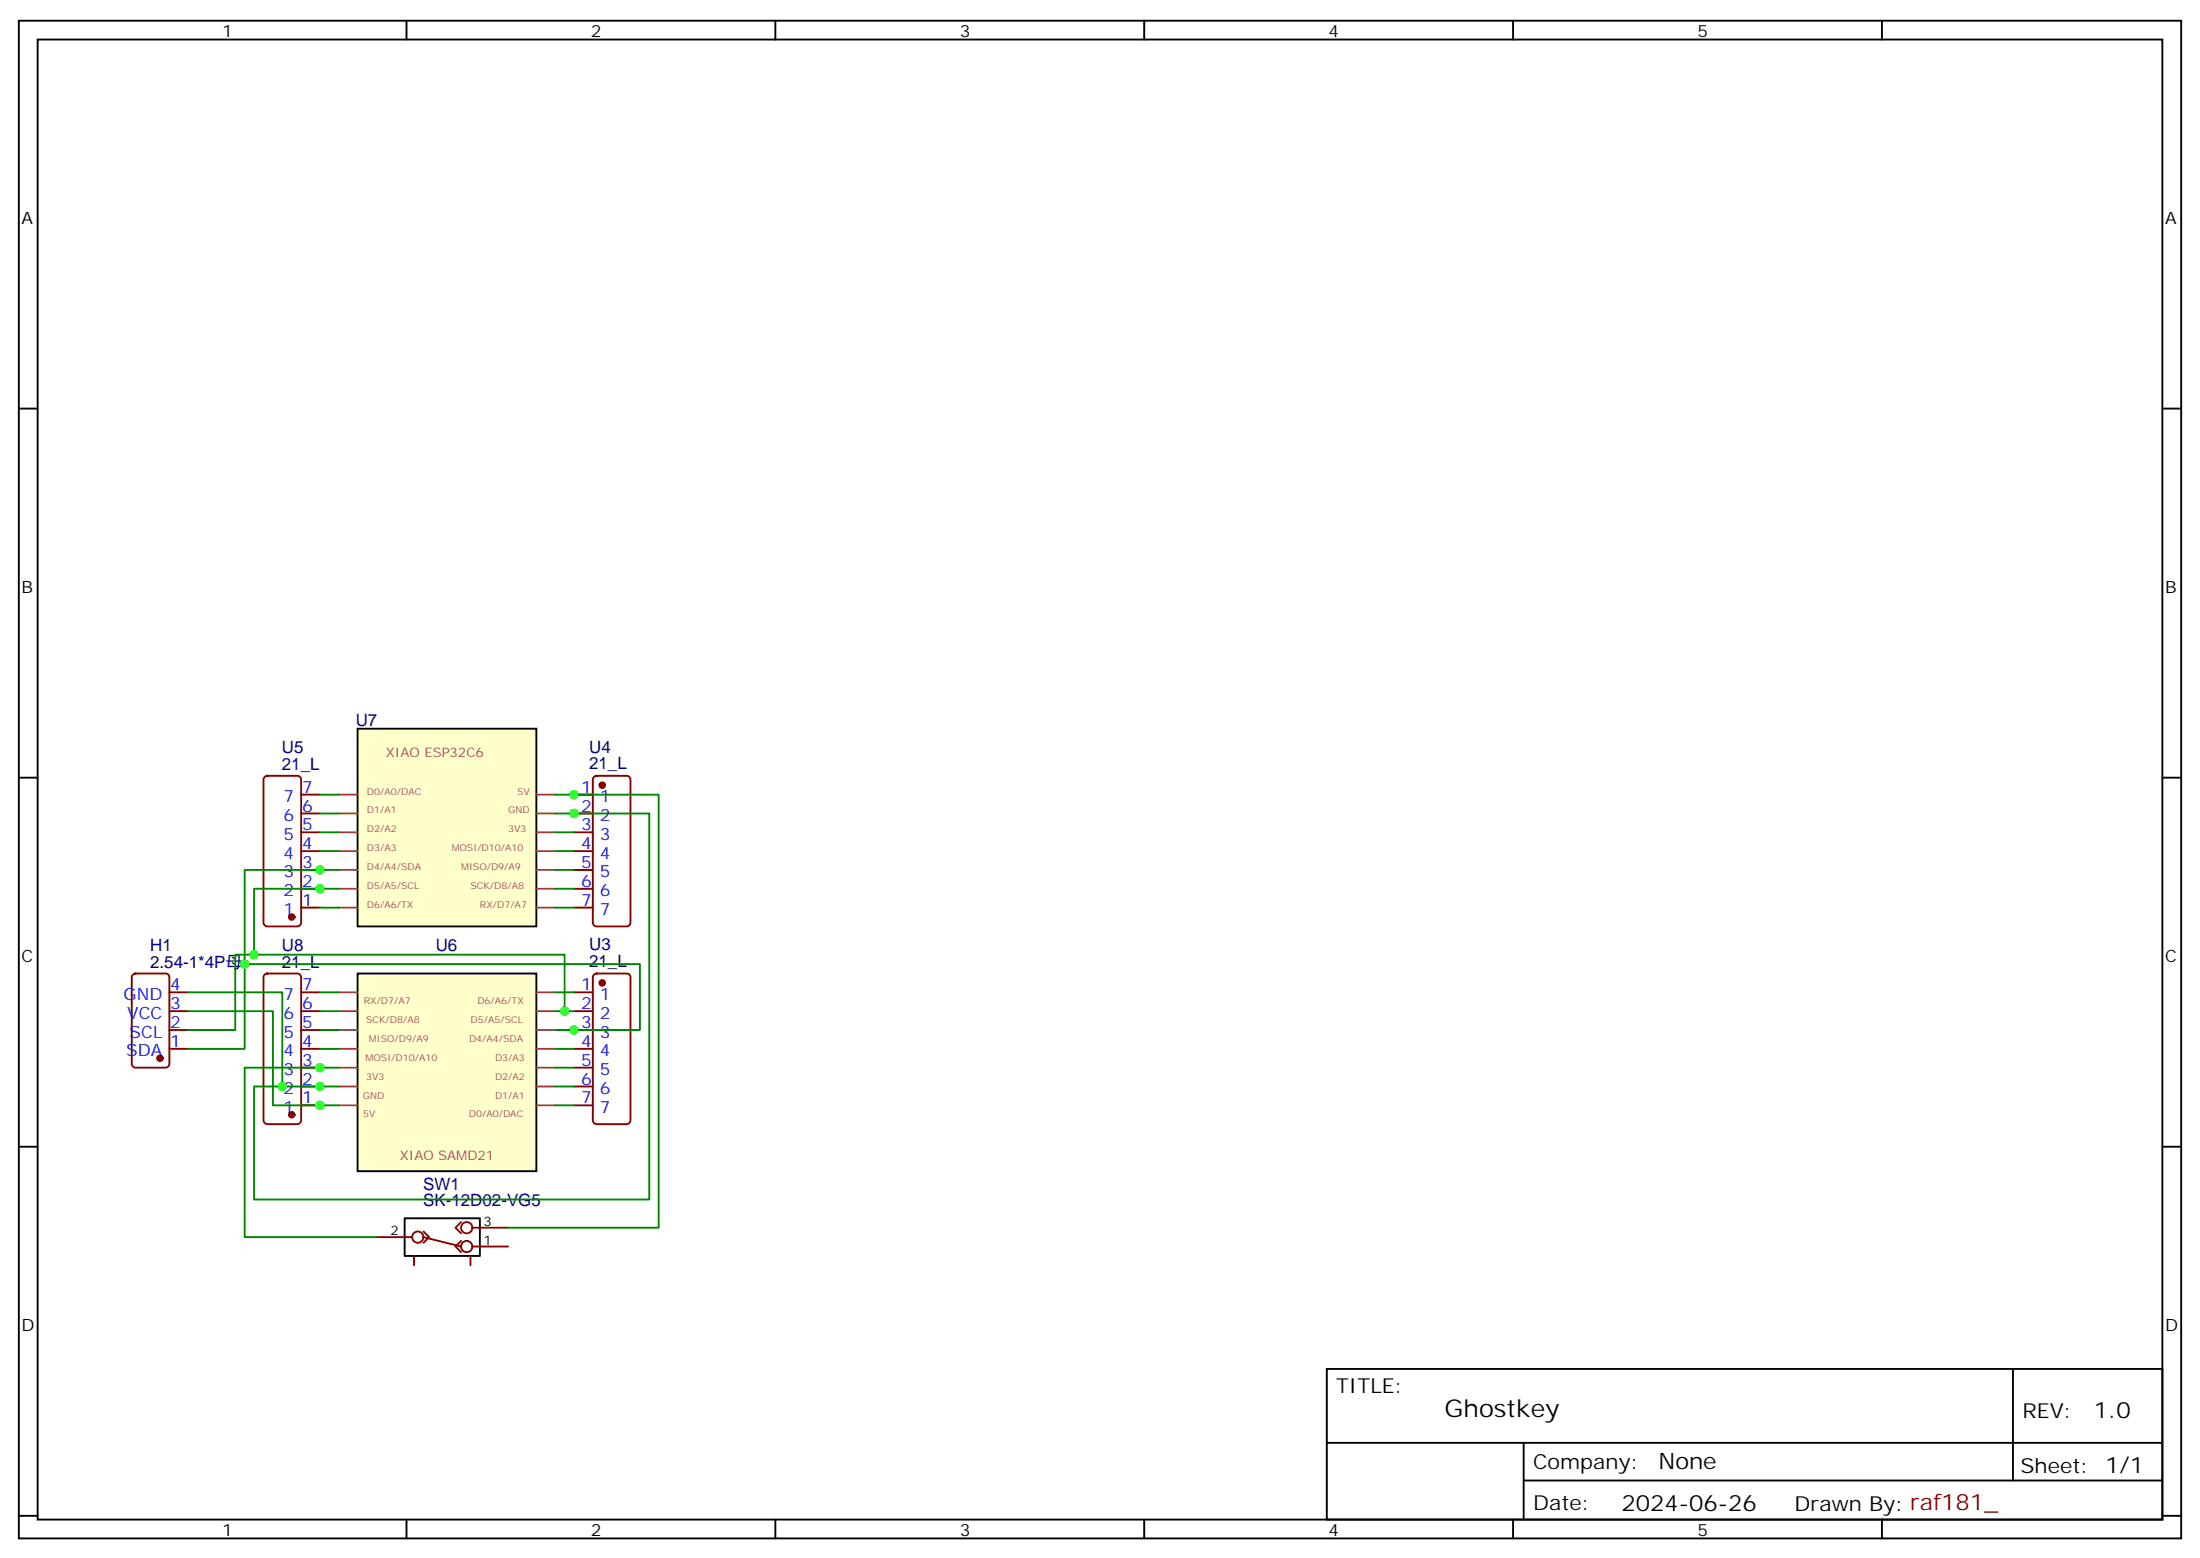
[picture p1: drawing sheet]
<svg xmlns="http://www.w3.org/2000/svg" width="412mm" height="292mm" viewBox="0 0 412 292" stroke-linecap="round" stroke-linejoin="round" font-family="sans-serif">
<g fill="none" stroke="#000" stroke-width=".35">
<path d="M3.5 3.9h405.4v284.3h-405.4zM7.1 7.4h398.2v277.3h-398.2zM76.2 3.9v3.5M145.3 3.9v3.5M214.5 3.9v3.5M283.6 3.9v3.5M352.8 3.9v3.5M3.5 76.6h3.6M405.3 76.6h3.6M3.5 145.7h3.6M405.3 145.7h3.6M3.5 214.8h3.6"/>
<path d="M405.3 214.8h3.6M75.8 228.2h14.2v7.1h-14.2zM248.7 256.5h156.6v28.2h-156.6zM377.3 256.5v20.9M248.7 270.3h156.5M285.6 277.4h119.6M285.6 270.3v14.1M3.5 284h3.6M76.2 284.7v3.5M145.3 284.7v3.5M214.5 284.7v3.5M283.6 284.7v3.5"/>
<path d="M352.8 284.7v3.5M405.3 284h3.6"/>
</g>
<g fill="none" stroke="#870000" stroke-width=".35">
<path d="M24.9 182.6l.5-.2h5.6a.71 .71 0 0 1 .7 .7v16.2a.76 .76 0 0 1-.7 .7h-5.6a.76 .76 0 0 1-.7-.7v-16.2zM31.7 196.5h3.6M31.7 193h3.6M31.7 189.4h3.6M31.7 185.9h3.6M70.6 231.8h6.7M77.6 235.3v1.8M79.4 230.7l1 1.1-1 1M79.4 231.8l7 1.7M86.4 229l-1 1 1 1.1M86.4 232.5l-1 1 1 1.1M88.2 235.3v1.8"/>
<path d="M88.5 230h6.7M88.5 233.5h6.7"/>
<circle cx="78.3" cy="231.8" r="1.06"/>
<circle cx="87.5" cy="233.5" r="1.06"/>
<circle cx="87.5" cy="230" r="1.06"/>
</g>
<circle cx="30" cy="198.3" r=".53" fill="#870000" stroke="#870000" stroke-width=".35"/>
<path d="M67 182.4h33.5v37h-33.5z" fill="#ffc" stroke="#000" stroke-width=".35"/>
<g fill="none" stroke="#a64a4a" stroke-width=".35">
<path d="M63.5 196.5h3.5M63.5 193h3.5M63.5 189.4h3.5M63.5 185.9h3.5M100.6 196.5h3.5M100.6 193h3.5M100.6 189.4h3.5M100.6 185.9h3.5M63.5 207.1h3.5M63.5 203.6h3.5M63.5 200h3.5M100.6 207.1h3.5"/>
<path d="M100.6 203.6h3.5M100.6 200h3.5"/>
</g>
<path d="M67 136.5h33.5v37.1h-33.5z" fill="#ffc" stroke="#000" stroke-width=".35"/>
<g fill="none" stroke="#a64a4a" stroke-width=".35">
<path d="M63.5 148.9h3.5M63.5 152.4h3.5M63.5 155.9h3.5M63.5 159.5h3.5M100.6 148.9h3.5M100.6 152.4h3.5M100.6 155.9h3.5M100.6 159.5h3.5M63.5 163h3.5M63.5 166.5h3.5M63.5 170h3.5M100.6 163h3.5"/>
<path d="M100.6 166.5h3.5M100.6 170h3.5"/>
</g>
<g fill="none" stroke="#870000" stroke-width=".35">
<path d="M49.6 145.6l.5-.3h5.6a.71 .71 0 0 1 .7 .8v26.8a.76 .76 0 0 1-.7 .7h-5.6a.76 .76 0 0 1-.7-.7v-26.8zM56.4 148.9h3.6M56.4 152.4h3.6M56.4 155.9h3.6M56.4 159.5h3.6M107.6 148.9h3.5M107.6 152.4h3.5M107.6 155.9h3.5M107.6 159.5h3.5M111.4 145.6l.4-.3h5.7a.71 .71 0 0 1 .7 .8v26.8a.76 .76 0 0 1-.7 .7h-5.7a.76 .76 0 0 1-.7-.7v-26.8zM56.4 163h3.6M56.4 166.5h3.6"/>
<path d="M56.4 170h3.6M107.6 163h3.5M107.6 166.5h3.5M107.6 170h3.5M49.6 182.6l.5-.2h5.6a.71 .71 0 0 1 .7 .7v26.8a.76 .76 0 0 1-.7 .7h-5.6a.76 .76 0 0 1-.7-.7v-26.8zM56.4 185.9h3.6M56.4 189.4h3.6M56.4 193h3.6M56.4 196.5h3.6M107.6 185.9h3.5M107.6 189.4h3.5M107.6 193h3.5"/>
<path d="M107.6 196.5h3.5M111.4 182.6l.4-.2h5.7a.71 .71 0 0 1 .7 .7v26.8a.76 .76 0 0 1-.7 .7h-5.7a.76 .76 0 0 1-.7-.7v-26.8zM56.4 200h3.6M56.4 203.6h3.6M56.4 207.1h3.6M107.6 200h3.5M107.6 203.6h3.5M107.6 207.1h3.5"/>
</g>
<g fill="#870000" stroke="#870000" stroke-width=".35">
<circle cx="112.9" cy="184.2" r=".53"/>
<circle cx="112.9" cy="147.1" r=".53"/>
<circle cx="54.7" cy="171.8" r=".53"/>
<circle cx="54.7" cy="208.8" r=".53"/>
</g>
<g fill="none" stroke="#008700" stroke-width=".35">
<path d="M60 155.9h3.5M60 159.5h3.5M60 152.4h3.5M60 148.9h3.5M104.1 148.9h19.4v81.1h-28.3M104.1 152.4h17.6v72.3h-74.1v-21.1h15.9M104.1 155.9h3.5M104.1 159.5h3.5M47.6 178.9h-3.5v14.1h-8.8M60 170h3.5M63.5 166.5h-15.9v12.4h58.2v10.5h-1.7M63.5 163h-17.6v17.6h74v12.4h-15.8"/>
<path d="M104.1 163h3.5M104.1 166.5h3.5M104.1 170h3.5M35.3 189.4h15.9v17.7h12.3M35.3 185.9h17.6v17.7M45.9 180.6v15.9h-10.6M60 196.5h3.5M60 193h3.5M60 189.4h3.5M60 185.9h3.5M104.1 196.5h3.5M104.1 185.9h3.5"/>
<path d="M105.8 189.4h1.8M63.5 200h-17.6v31.8h24.7M104.1 200h3.5M104.1 203.6h3.5M104.1 207.1h3.5"/>
</g>
<g fill="#0f0">
<circle cx="107.6" cy="152.4" r=".88"/>
<circle cx="60" cy="203.6" r=".88"/>
<circle cx="107.6" cy="193" r=".88"/>
<circle cx="60" cy="163" r=".88"/>
<circle cx="60" cy="166.5" r=".88"/>
<circle cx="105.8" cy="189.4" r=".88"/>
<circle cx="60" cy="200" r=".88"/>
<circle cx="107.6" cy="148.9" r=".88"/>
<circle cx="45.9" cy="180.6" r=".88"/>
<circle cx="47.6" cy="178.9" r=".88"/>
<circle cx="60" cy="207.1" r=".88"/>
<circle cx="52.9" cy="203.6" r=".88"/>
</g>
<text font-size="4.6" x="270.8" y="265.5">Ghostkey</text>
<g font-size="4.2">
<text x="392.5" y="265.7">1.0</text>
<text x="310.9" y="275.3">None</text>
<text x="304" y="283.1">2024-06-26</text>
</g>
<g font-size="3.9">
<text x="250.5" y="261.1">TITLE:</text>
<text x="379.1" y="265.7">REV:</text>
<text x="287.4" y="275.3">Company:</text>
<text x="378.7" y="275.9">Sheet: 1/1</text>
<text x="287.4" y="282.9">Date:</text>
<text x="336.4" y="283">Drawn By: raf181_</text>
</g>
<g font-size="3.2">
<text x="41.6" y="6.9">1</text>
<text x="110.8" y="6.9">2</text>
<text x="179.9" y="6.9">3</text>
<text x="249.1" y="6.9">4</text>
<text x="318.2" y="6.9">5</text>
<text x="4.1" y="42">A</text>
<text x="405.9" y="42">A</text>
<text x="4.1" y="111.1">B</text>
<text x="405.9" y="111.1">B</text>
<text x="4.1" y="180.3">C</text>
<text x="405.9" y="180.3">C</text>
<text x="4.1" y="249.4">D</text>
<text x="405.9" y="249.4">D</text>
<text x="41.6" y="287.7">1</text>
<text x="110.8" y="287.7">2</text>
<text x="179.9" y="287.7">3</text>
<text x="249.1" y="287.7">4</text>
<text x="318.2" y="287.7">5</text>
</g>
<g font-size="3.2" fill="#000080">
<text x="66.7" y="135.9">U7</text>
<text x="52.8" y="141.1">U5</text>
<text x="110.4" y="141">U4</text>
<text x="52.8" y="144.3">21_L</text>
<text x="110.4" y="144.1">21_L</text>
<text x="28.1" y="178.1">H1</text>
<text x="52.8" y="178.1">U8</text>
<text x="81.7" y="178.2">U6</text>
<text x="110.4" y="178">U3</text>
<text x="28.1" y="181.3">2.54-1*4P母</text>
<text x="52.8" y="181.3">21_L</text>
<text x="110.4" y="181.2">21_L</text>
<text x="79.3" y="226">SK-12D02-VG5</text>
<text x="79.3" y="222.9">SW1</text>
</g>
<g font-size="3.2" fill="#00f">
<text x="56.6" y="148.5">7</text>
<text x="108.9" y="148.5">1</text>
<text x="53.1" y="153.8">6</text>
<text x="53.1" y="150.3">7</text>
<text x="56.6" y="155.6">5</text>
<text x="56.6" y="152">6</text>
<text x="108.9" y="152">2</text>
<text x="108.9" y="155.6">3</text>
<text x="112.4" y="150.3">1</text>
<text x="112.4" y="153.8">2</text>
<text x="53.1" y="160.9">4</text>
<text x="53.1" y="157.3">5</text>
<text x="56.6" y="159.1">4</text>
<text x="108.9" y="159.1">4</text>
<text x="112.4" y="157.3">3</text>
<text x="112.4" y="160.9">4</text>
<text x="53.1" y="167.9">2</text>
<text x="53.1" y="164.4">3</text>
<text x="56.6" y="166.2">2</text>
<text x="56.6" y="162.6">3</text>
<text x="108.9" y="162.6">5</text>
<text x="108.9" y="166.2">6</text>
<text x="112.4" y="164.4">5</text>
<text x="112.4" y="167.9">6</text>
<text x="53.1" y="171.5">1</text>
<text x="56.6" y="169.7">1</text>
<text x="108.9" y="169.7">7</text>
<text x="112.4" y="171.5">7</text>
<text x="31.9" y="185.6">4</text>
<text x="56.6" y="185.6">7</text>
<text x="108.9" y="185.6">1</text>
<text x="23.2" y="187.3">GND</text>
<text x="23.8" y="190.9">VCC</text>
<text x="31.9" y="189.1">3</text>
<text x="53.1" y="190.9">6</text>
<text x="53.1" y="187.3">7</text>
<text x="56.6" y="189.1">6</text>
<text x="108.9" y="189.1">2</text>
<text x="112.4" y="187.3">1</text>
<text x="112.4" y="190.9">2</text>
<text x="23.7" y="197.9">SDA</text>
<text x="24.3" y="194.4">SCL</text>
<text x="31.9" y="196.1">1</text>
<text x="31.9" y="192.6">2</text>
<text x="53.1" y="197.9">4</text>
<text x="53.1" y="194.4">5</text>
<text x="56.6" y="196.1">4</text>
<text x="56.6" y="192.6">5</text>
<text x="108.9" y="192.6">3</text>
<text x="108.9" y="196.1">4</text>
<text x="112.4" y="194.4">3</text>
<text x="112.4" y="197.9">4</text>
<text x="53.1" y="201.4">3</text>
<text x="56.6" y="203.2">2</text>
<text x="56.6" y="199.7">3</text>
<text x="108.9" y="199.7">5</text>
<text x="108.9" y="203.2">6</text>
<text x="112.4" y="201.4">5</text>
<text x="53.1" y="208.5">1</text>
<text x="53.1" y="205">2</text>
<text x="56.6" y="206.7">1</text>
<text x="108.9" y="206.7">7</text>
<text x="112.4" y="205">6</text>
<text x="112.4" y="208.5">7</text>
</g>
<g font-size="2.5" fill="#a54b4b">
<text x="72.3" y="141.8">XIAO ESP32C6</text>
<text x="74.9" y="217.2">XIAO SAMD21</text>
</g>
<g font-size="2.5">
<text x="73.2" y="231.4">2</text>
<text x="90.7" y="229.7">3</text>
<text x="90.7" y="233.2">1</text>
</g>
<g font-size="1.8" fill="#a54b4b">
<text x="68.8" y="148.9">D0/A0/DAC</text>
<text x="97" y="148.9">5V</text>
<text x="68.8" y="152.4">D1/A1</text>
<text x="68.8" y="155.9">D2/A2</text>
<text x="95.2" y="155.9">3V3</text>
<text x="95.2" y="152.4">GND</text>
<text x="68.8" y="159.5">D3/A3</text>
<text x="84.7" y="159.5">MOSI/D10/A10</text>
<text x="68.8" y="163">D4/A4/SDA</text>
<text x="68.8" y="166.5">D5/A5/SCL</text>
<text x="86.4" y="163">MISO/D9/A9</text>
<text x="88.2" y="166.5">SCK/D8/A8</text>
<text x="68.8" y="170">D6/A6/TX</text>
<text x="90" y="170">RX/D7/A7</text>
<text x="68.2" y="188.2">RX/D7/A7</text>
<text x="68.6" y="191.7">SCK/D8/A8</text>
<text x="88.2" y="191.7">D5/A5/SCL</text>
<text x="89.5" y="188.2">D6/A6/TX</text>
<text x="69.2" y="195.2">MISO/D9/A9</text>
<text x="87.9" y="195.2">D4/A4/SDA</text>
<text x="68.5" y="198.8">MOSI/D10/A10</text>
<text x="68.6" y="202.3">3V3</text>
<text x="92.8" y="202.3">D2/A2</text>
<text x="92.8" y="198.8">D3/A3</text>
<text x="68" y="205.8">GND</text>
<text x="68.1" y="209.3">5V</text>
<text x="87.9" y="209.3">D0/A0/DAC</text>
<text x="92.8" y="205.8">D1/A1</text>
</g>
</svg>
